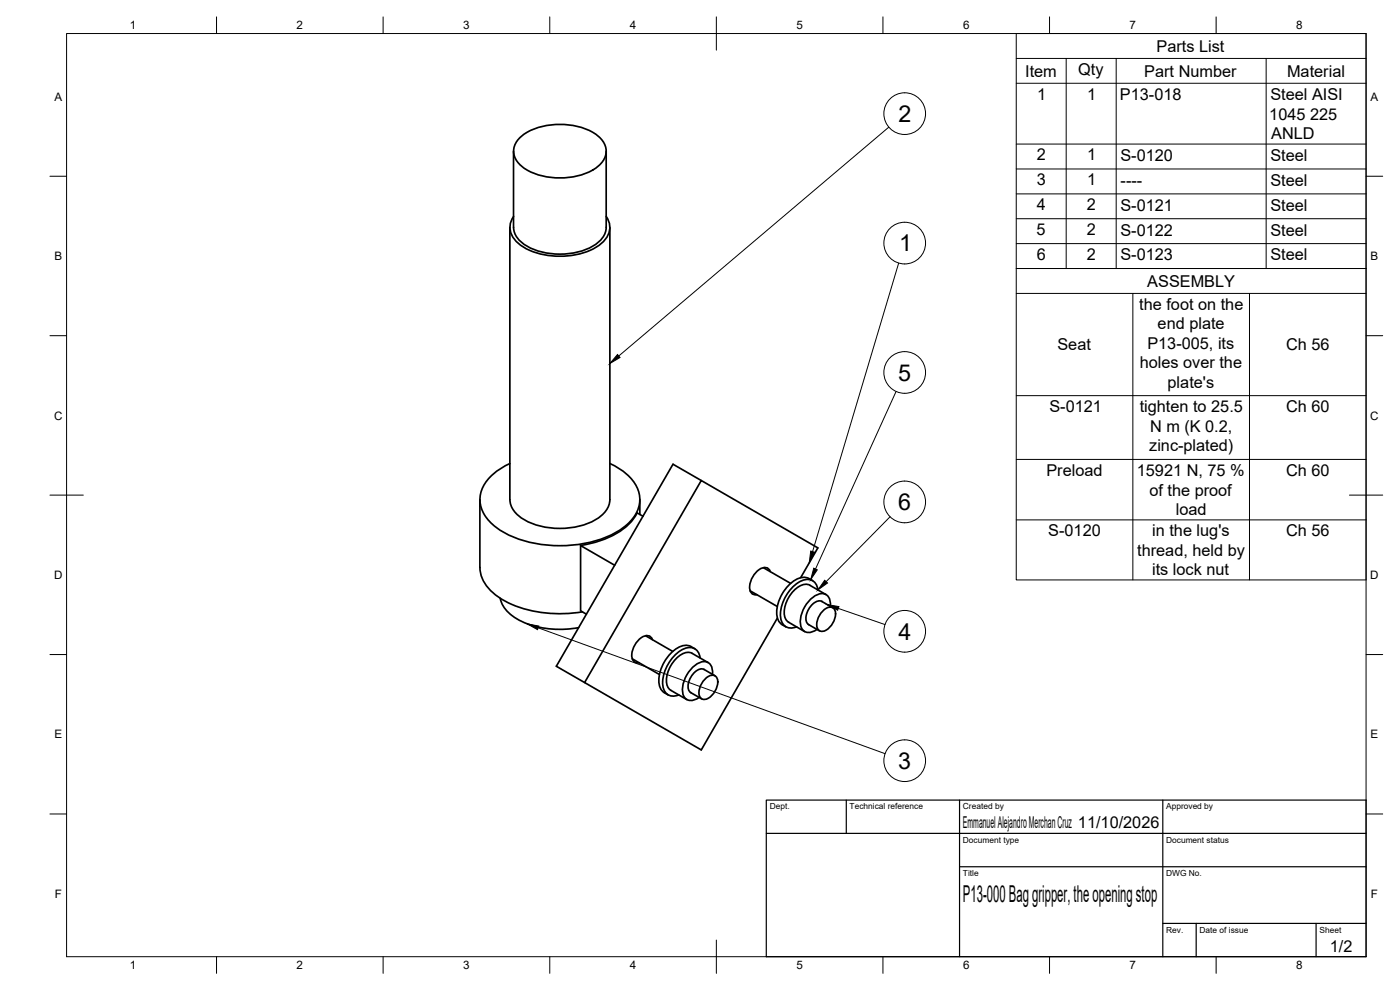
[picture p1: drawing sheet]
<svg xmlns="http://www.w3.org/2000/svg" width="420mm" height="297mm" viewBox="0 0 420 297" stroke-linecap="round" stroke-linejoin="round" font-family="sans-serif">
<!-- layer: Visible -->
<g fill="none" stroke="#000" stroke-width=".51">
<path d="M154.1 45.4v22.8a7.6 7.6 0 0 0 5.2 6.3 21.4 21.4 0 0 0 19.6-1.3 6.4 6.4 0 0 0 3-5v-22.8M156.1 41.2a19.8 19.8 0 0 1 16.4-3.4 12.6 12.6 0 0 1 8.8 5.2 5.5 5.5 0 0 1-2.3 7.3 20.9 20.9 0 0 1-22 0 5.5 5.5 0 0 1-.9-9.1zM153 68.2v81.7M154.1 65a5.7 5.7 0 0 0 1.5 8 22.2 22.2 0 0 0 19.1 3 11.3 11.3 0 0 0 8.1-6.4 5.3 5.3 0 0 0-.9-4.6M183 68.2v81.7a8.2 8.2 0 0 1-5.6 6.7 23.1 23.1 0 0 1-21.1-1.3 6.9 6.9 0 0 1-3.3-5.4M153 139.1a15.1 15.1 0 0 0-8.7 8.6 10 10 0 0 0 4.6 10.6 34.6 34.6 0 0 0 24.7 5.1 25 25 0 0 0 16.4-7.9 9.1 9.1 0 0 0-1.7-13 20.7 20.7 0 0 0-5.3-3.4M144 149.9v20.4a11.3 11.3 0 0 0 5.9 9 36.4 36.4 0 0 0 24.9 4.3M192 149.9v4.5M193 154.9l-1.8-1a17.6 17.6 0 0 1-10.4 8.1l-3.1 1-3.5 .7M210.5 144.2l-8.5-4.9-35 60.6 8.5 4.9M150.1 179.5a10.8 10.8 0 0 0 6.9 7.2 29 29 0 0 0 16.6 1.6M184.5 169.6l-10.3-5.9v19.6l1.8 1"/>
<path d="M225.1 177.3l8.2 4.7M229.1 170.3l8.2 4.7M231.2 171.5a1.94 1.94 0 0 0-3.4-.6 6.3 6.3 0 0 0-2.5 6.8 1.63 1.63 0 0 0 1.9 .7M240.3 173.3l5.1-8.9-34.9-20.2-35 60.6 35 20.2 22.8-39.6M242.7 173.6l1.2 .6M242.7 173.6a4.9 4.9 0 0 0-5.7 1.7 11.3 11.3 0 0 0-3.6 10.3 4 4 0 0 0 2.5 2.5M243.1 175.6a3.9 3.9 0 0 0-4.4 1.1 8.7 8.7 0 0 0-2.9 9l.9 1 4.8 2.8M243.1 175.6l4.8 2.8M245.5 177a3.2 3.2 0 0 0-5-2.7 11.8 11.8 0 0 0-6.1 11.6 3.1 3.1 0 0 0 4.7 2.2M189.7 197.7l8.2 4.7M193.7 190.7l8.2 4.8M195.8 191.9a1.94 1.94 0 0 0-3.3-.6 6.3 6.3 0 0 0-2.5 6.8 1.63 1.63 0 0 0 1.8 .7"/>
<path d="M207.7 196l4.8 2.8M207.7 196a3.9 3.9 0 0 0-4.3 1.2 8.7 8.7 0 0 0-3 8.9l.9 1M208.5 194.7a4.4 4.4 0 0 0-6 .3 11.7 11.7 0 0 0-4.5 11l.8 1.4 .6 .4M210.1 197.4a3.2 3.2 0 0 0-5-2.7 11.8 11.8 0 0 0-6.1 11.7 3.1 3.1 0 0 0 4.7 2.1M242.6 187.4l3.3 1.9M246.6 180.5l3.3 1.9M246.7 180.5a3.3 3.3 0 0 0-3.9 2 4.3 4.3 0 0 0-.4 4.7l.3 .2M246.8 183.4a2.31 2.31 0 0 1 3.7-.5 5.3 5.3 0 0 1-3.8 6.5 1.95 1.95 0 0 1-1.5-2.7l.4-1.4zM249.2 181.9a2.85 2.85 0 0 0-3.2-3.7 9.2 9.2 0 0 0-5.6 9.7 2.6 2.6 0 0 0 4.1 1.4l.7-.5M199.4 207.8l1.1 .7M201.3 207.1l4.8 2.8M207.3 207.8l3.3 1.9"/>
<path d="M211.3 200.9l3.3 1.9M211.4 200.9a3.3 3.3 0 0 0-3.9 2 4.3 4.3 0 0 0-.5 4.7l.4 .2M211.5 203.8a2.31 2.31 0 0 1 3.6-.5 5.3 5.3 0 0 1-3.7 6.6 1.95 1.95 0 0 1-1.6-2.7l.4-1.5zM213.8 202.3a2.85 2.85 0 0 0-3.2-3.7 9.2 9.2 0 0 0-5.6 9.7 2.6 2.6 0 0 0 4.1 1.4l.7-.5"/>
</g>
<!-- layer: BORDER -->
<g fill="none" stroke="#000" stroke-width=".3">
<path d="M20 10.1h390v276.9h-390zM65 5.1v5M115 5.1v5M165 5.1v5M215 5.1v10M265 5.1v5M315 5.1v5M365 5.1v5M15 52.9h5M410 52.9h5M15 100.7h5M410 100.7h5"/>
<path d="M15 148.6h10M405 148.6h10M15 196.4h5M410 196.4h5M15 244.2h5M410 244.2h5M65 287v5M115 287v5M165 287v5M215 282.1v9.9M265 287v5M315 287v5"/>
<path d="M365 287v5"/>
</g>
<!-- layer: TITLEBLOCK -->
<path d="M230 240.1h180v46.9h-180zM230 250h180M254 240.1v9.9M288 240.1v46.9M349 240.1v46.9M288 260.1h122M349 277.1h61M359 277.1v9.9M395 277.1v9.9" fill="none" stroke="#000" stroke-width=".36"/>
<!-- layer: Parts Lists -->
<path d="M305 10.1h105v70.5h-105zM305 17.5h105M320 17.5v63.1M335 17.5v63.1M380 17.5v63.1M305 25h105M305 43.2h105M305 50.7h105M305 58.2h105M305 65.6h105M305 73.1h105" fill="none" stroke="#000" stroke-width=".3"/>
<!-- layer: Balloons -->
<g fill="none" stroke="#000" stroke-width=".3">
<circle cx="271.5" cy="34.1" r="6.3"/>
<circle cx="271.5" cy="72.9" r="6.3"/>
<circle cx="271.5" cy="111.8" r="6.3"/>
<circle cx="271.5" cy="150.6" r="6.3"/>
<circle cx="271.5" cy="189.4" r="6.3"/>
<circle cx="271.5" cy="228.2" r="6.3"/>
</g>
<!-- layer: 0 -->
<path d="M185.3 106.4l.8 .9-3.1 1.8zM243.3 165.3l1.1 .4-1.5 3.2zM244.2 170.5l1.1 .5-2 2.9zM247.5 174.1l.8 .8-2.8 2.1zM158.2 187.2l3.5 .6-.4 1.1zM248.3 181.4l3.5 .6-.4 1.1z" fill="#000" stroke="#000" stroke-width=".3"/>
<path d="M266.7 38.1l-81 68.7M269.7 78.9l-25.8 86.6M268.9 117.5l-24.1 53.2M267.1 155.1l-19.2 19.4M161.5 188.4l104.1 37.7M251.6 182.5l14 4.9" fill="none" stroke="#000" stroke-width=".3"/>
<!-- layer: Custom Tables -->
<path d="M305 80.6h105v93.4h-105zM305 88h105M340 88v86M375 88v86M305 118.7h105M305 137.8h105M305 156h105" fill="none" stroke="#000" stroke-width=".3"/>
<g font-size="7">
<text x="269.6" y="36.6">2</text>
<text x="269.8" y="75.4">1</text>
<text x="269.6" y="114.2">5</text>
<text x="269.6" y="153.1">6</text>
<text x="269.7" y="191.9">4</text>
<text x="269.6" y="230.7">3</text>
<text x="289" y="270.6">P13-000 Bag gripper, the opening stop</text>
</g>
<g font-size="4.9">
<text x="347.1" y="15.5">Parts List</text>
<text x="307.7" y="23">Item</text>
<text x="323.6" y="22.5">Qty</text>
<text x="343.4" y="23">Part Number</text>
<text x="386.3" y="23">Material</text>
<text x="311.3" y="29.9">1</text>
<text x="326.3" y="29.9">1</text>
<text x="336.1" y="30">P13-018</text>
<text x="380.9" y="35.9">1045 225</text>
<text x="381.3" y="30">Steel AISI</text>
<text x="381.5" y="41.7">ANLD</text>
<text x="311.2" y="48.1">2</text>
<text x="326.3" y="48.1">1</text>
<text x="336.3" y="48.3">S-0120</text>
<text x="381.3" y="48.3">Steel</text>
<text x="311.1" y="55.6">3</text>
<text x="326.3" y="55.6">1</text>
<text x="336.3" y="55.7">----</text>
<text x="381.3" y="55.8">Steel</text>
<text x="311.2" y="63.1">4</text>
<text x="326.2" y="63.1">2</text>
<text x="336.3" y="63.2">S-0121</text>
<text x="381.3" y="63.2">Steel</text>
<text x="311.1" y="70.5">5</text>
<text x="326.2" y="70.6">2</text>
<text x="336.3" y="70.7">S-0122</text>
<text x="381.3" y="70.7">Steel</text>
<text x="311.1" y="78">6</text>
<text x="326.2" y="78">2</text>
<text x="336.3" y="78.2">S-0123</text>
<text x="381.3" y="78.2">Steel</text>
<text x="344.3" y="86">ASSEMBLY</text>
<text x="341.9" y="93">the foot on the</text>
<text x="347.4" y="98.8">end plate</text>
<text x="317.4" y="105.1">Seat</text>
<text x="344.3" y="104.7">P13-005, its</text>
<text x="386" y="105.1">Ch 56</text>
<text x="342.1" y="110.5">holes over the</text>
<text x="350.4" y="116.3">plate's</text>
<text x="314.9" y="123.7">S-0121</text>
<text x="342" y="123.6">tighten to 25.5</text>
<text x="386" y="123.7">Ch 60</text>
<text x="345.1" y="129.5">N m (K 0.2,</text>
<text x="344.9" y="135.4">zinc-plated)</text>
<text x="314" y="142.7">Preload</text>
<text x="341.2" y="142.8">15921 N, 75 %</text>
<text x="386" y="142.8">Ch 60</text>
<text x="345" y="148.7">of the proof</text>
<text x="352.9" y="154.5">load</text>
<text x="314.6" y="160.9">S-0120</text>
<text x="345.8" y="160.9">in the lug's</text>
<text x="386" y="160.9">Ch 56</text>
<text x="341.3" y="166.7">thread, held by</text>
<text x="345.8" y="172.5">its lock nut</text>
<text x="289" y="248.5">Emmanuel Alejandro Merchan Cruz 11/10/2026</text>
<text x="399.1" y="285.7">1/2</text>
</g>
<g font-size="3.5">
<text x="39" y="8.8">1</text>
<text x="89" y="8.8">2</text>
<text x="139" y="8.8">3</text>
<text x="189" y="8.8">4</text>
<text x="239" y="8.8">5</text>
<text x="289" y="8.8">6</text>
<text x="339" y="8.8">7</text>
<text x="389" y="8.8">8</text>
<text x="16.3" y="30.2">A</text>
<text x="411.3" y="30.2">A</text>
<text x="16.3" y="78">B</text>
<text x="411.3" y="78">B</text>
<text x="16.2" y="125.9">C</text>
<text x="411.2" y="125.9">C</text>
<text x="16.2" y="173.7">D</text>
<text x="411.2" y="173.7">D</text>
<text x="16.3" y="221.6">E</text>
<text x="411.3" y="221.6">E</text>
<text x="16.4" y="269.4">F</text>
<text x="411.4" y="269.4">F</text>
<text x="39" y="290.8">1</text>
<text x="89" y="290.8">2</text>
<text x="139" y="290.8">3</text>
<text x="189" y="290.8">4</text>
<text x="239" y="290.8">5</text>
<text x="289" y="290.8">6</text>
<text x="339" y="290.8">7</text>
<text x="389" y="290.8">8</text>
</g>
<g font-size="2.5">
<text x="231" y="242.9">Dept.</text>
<text x="255" y="242.9">Technical reference</text>
<text x="289" y="242.9">Created by</text>
<text x="350" y="242.9">Approved by</text>
<text x="289" y="252.8">Document type</text>
<text x="350" y="252.8">Document status</text>
<text x="289" y="262.9">Title</text>
<text x="350" y="262.9">DWG No.</text>
<text x="350" y="279.9">Rev.</text>
<text x="360" y="279.9">Date of issue</text>
<text x="396" y="279.9">Sheet</text>
</g>
</svg>
